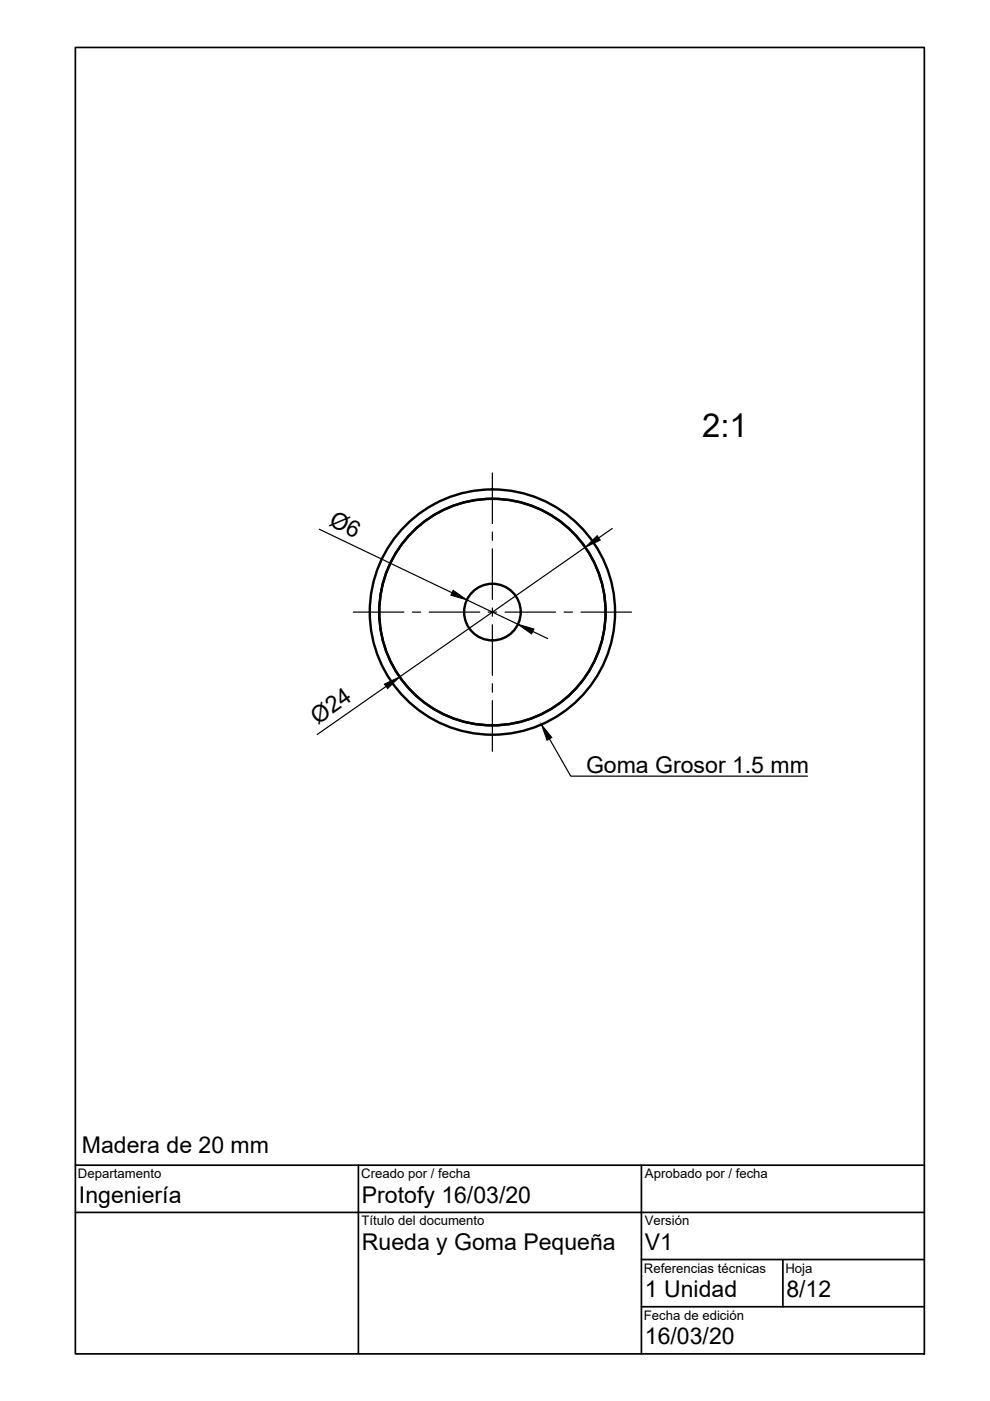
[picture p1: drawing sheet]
<svg xmlns="http://www.w3.org/2000/svg" width="210mm" height="297mm" viewBox="0 0 210 297" stroke-linecap="round" stroke-linejoin="round" font-family="sans-serif">
<!-- layer: Visible -->
<g fill="none" stroke="#000" stroke-width=".51">
<circle cx="104.4" cy="129.8" r="24"/>
<circle cx="104.4" cy="129.8" r="26"/>
<circle cx="104.4" cy="129.8" r="6"/>
</g>
<!-- layer: TitleBlock -->
<path d="M16 10.1h180v276.9h-180zM16 257.1h180M16 247h180M76 247v40M136 247v40M136 267h60M136 277.1h60M166 267v10.1" fill="none" stroke="#000" stroke-width=".36"/>
<!-- layer: Dimensions -->
<path d="M67.7 112.2l28.1 13.5M124.1 116l-39.4 27.5M129.8 112l-2.8 2M99 127.2l10.8 5.2M113 133.9l3.1 1.5M81.9 145.5l-14.7 10.2" fill="none" stroke="#000" stroke-width=".25"/>
<path d="M124.1 116l2.5-2.4 .7 .9zM96.1 125.1l2.9 2.1-3.4-1zM109.8 132.4l3.4 1-.5 1zM81.5 145l3.2-1.5-2.5 2.5z" fill="#000" stroke="#000" stroke-width=".21"/>
<!-- layer: Center Lines -->
<g fill="none" stroke="#000" stroke-width=".25">
<path d="M104.4 100.3v10.7M104.4 112.8v1.8M104.4 116.4v10.7M74.9 129.8h10.7M87.4 129.8h1.8M91 129.8h10.7M103.5 129.8h1.8M104.4 128.9v1.8M104.4 132.5v10.7M107.1 129.8h10.7M119.6 129.8h1.8M123.2 129.8h10.7"/>
<path d="M104.4 145v1.8M104.4 148.6v10.7"/>
</g>
<!-- layer: Annotations -->
<path d="M114.8 153.6l2.2 2.8-1 .6z" fill="#000" stroke="#000" stroke-width=".21"/>
<path d="M116.5 156.7l4.5 7.9h50.2" fill="none" stroke="#000" stroke-width=".25"/>
<text font-size="7" x="148.9" y="92.6">2:1</text>
<g font-size="4.9">
<text x="69.6" y="111.3" transform="rotate(26 69.6 111.3)">Ø6</text>
<text x="67.4" y="153.6" transform="rotate(-35 67.4 153.6)">Ø24</text>
<text x="124.2" y="163.9">Goma Grosor 1.5 mm</text>
<text x="17.4" y="244.4">Madera de 20 mm</text>
<text x="16.7" y="255">Ingeniería</text>
<text x="76.7" y="255">Protofy 16/03/20</text>
<text x="76.7" y="265.1">Rueda y Goma Pequeña</text>
<text x="136.7" y="265.1">V1</text>
<text x="136.7" y="275">1 Unidad</text>
<text x="166.7" y="275">8/12</text>
<text x="136.7" y="285.1">16/03/20</text>
</g>
<g font-size="2.8">
<text x="16.5" y="249.8">Departamento</text>
<text x="76.6" y="249.8">Creado por / fecha</text>
<text x="136.7" y="249.8">Aprobado por / fecha</text>
<text x="76.7" y="259.8">Título del documento</text>
<text x="136.7" y="259.8">Versión</text>
<text x="136.5" y="269.8">Referencias técnicas</text>
<text x="166.5" y="269.8">Hoja</text>
<text x="136.5" y="279.8">Fecha de edición</text>
</g>
</svg>
